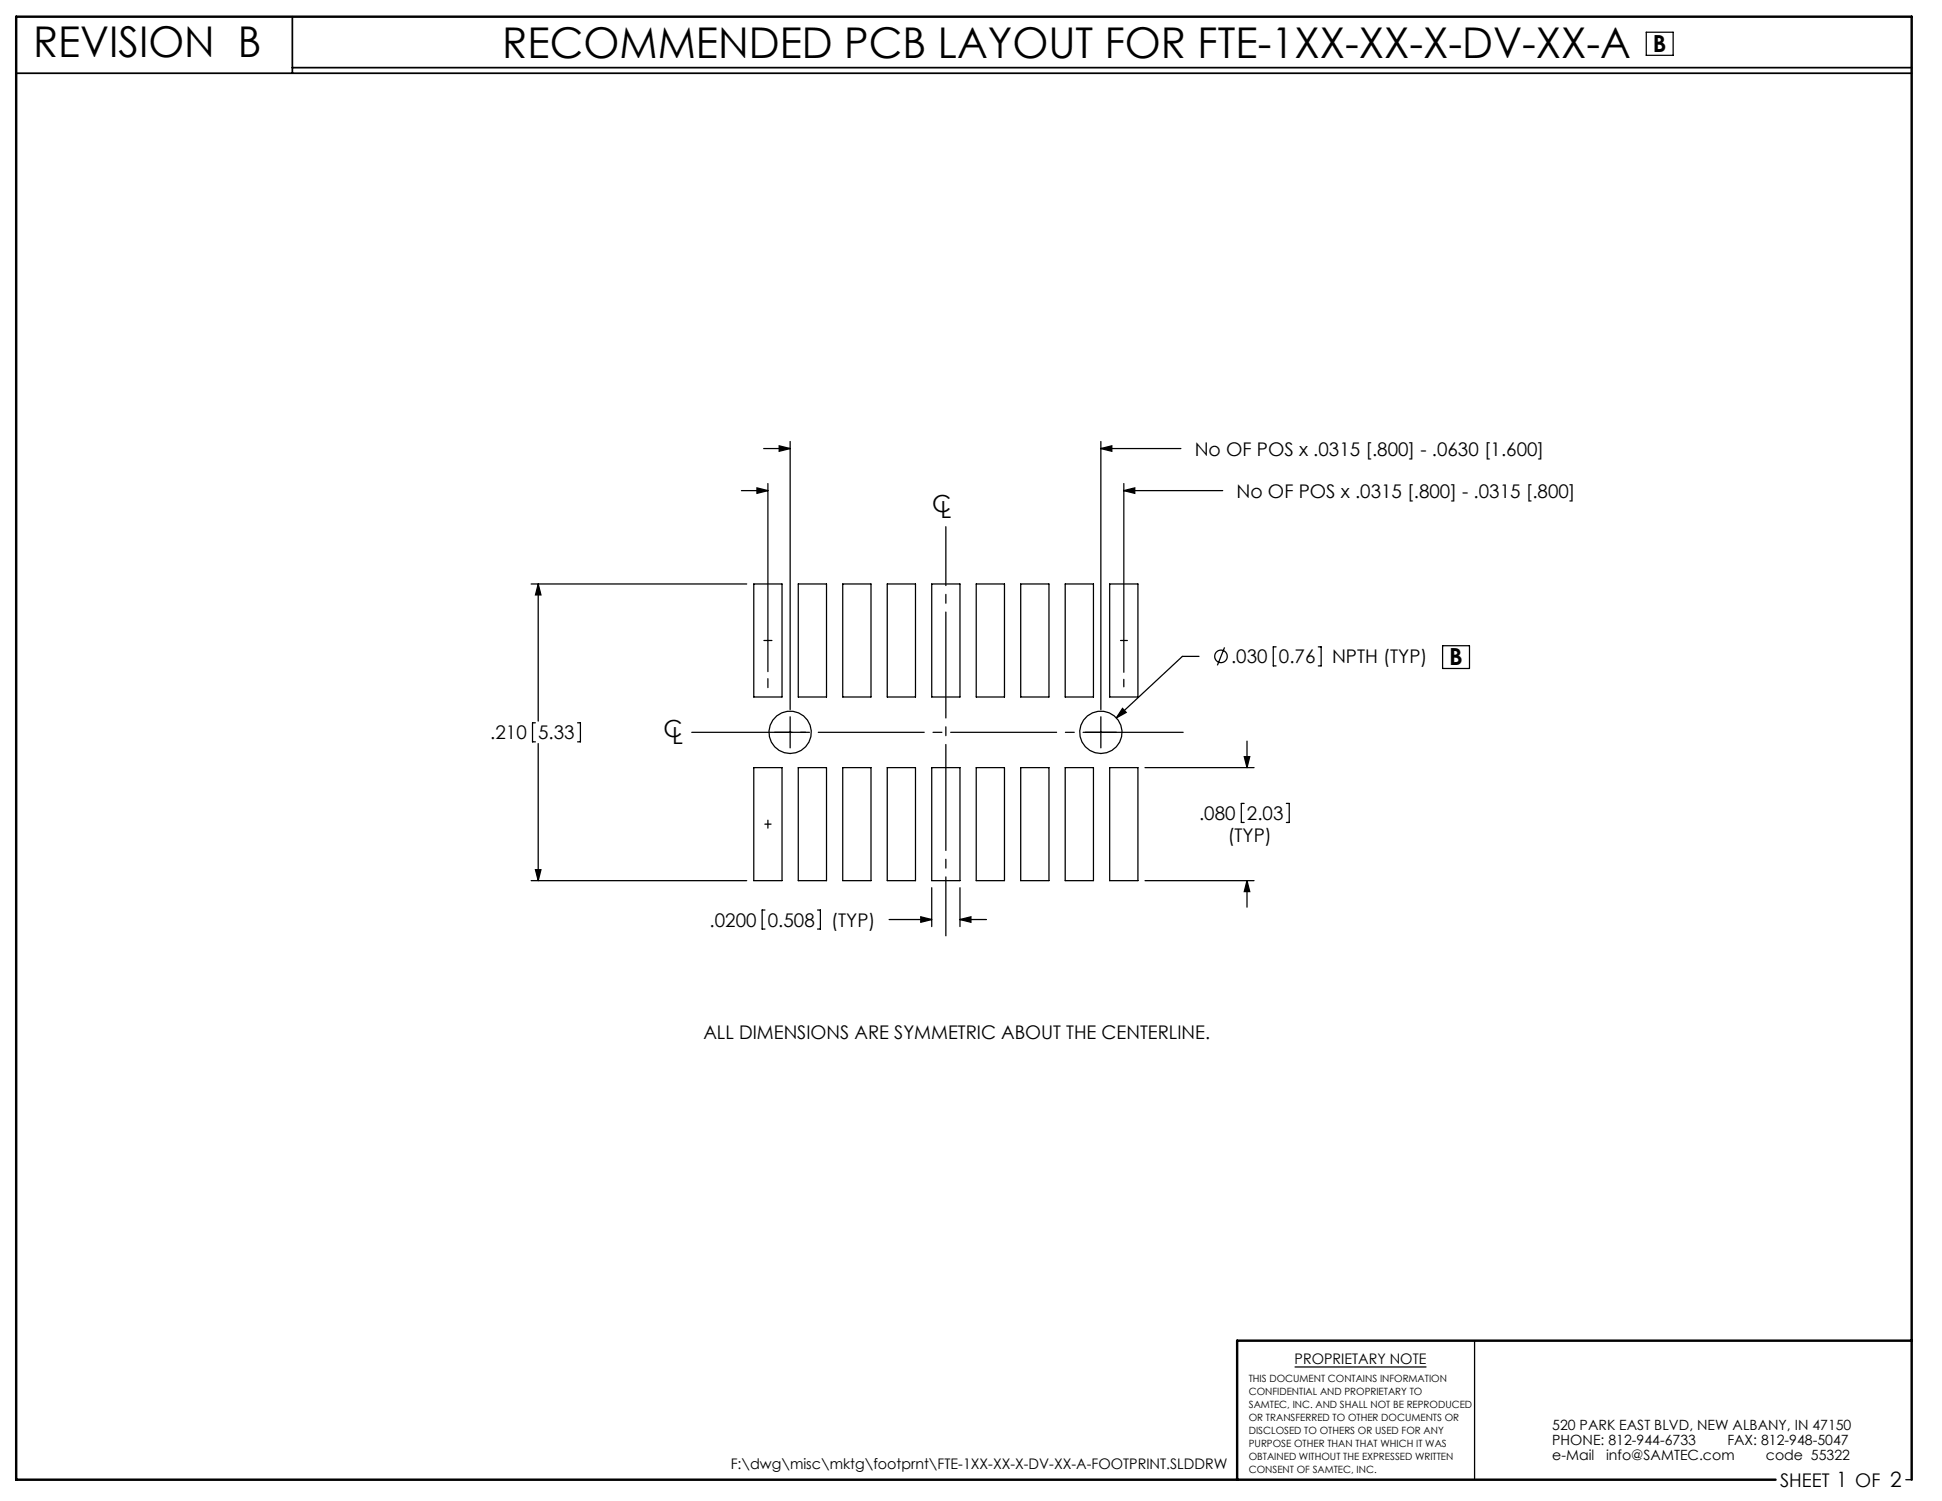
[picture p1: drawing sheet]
<svg xmlns="http://www.w3.org/2000/svg" width="279mm" height="216mm" viewBox="0 0 279 216" stroke-linecap="round" stroke-linejoin="round" font-family="sans-serif">
<g fill="none" stroke="#000" stroke-width=".18">
<path d="M236.8 4.6h3.9v3.4h-3.9zM106.7 70.6h3.8M108.9 70.2l1.6 .4-1.6 .4zM109.9 64.5h3.8M110.5 69.6v27M112.1 64.1l1.6 .4-1.6 .4zM113.7 63.5v38.6M158.4 64.5l1.6-.4v.8zM158.4 63.5v38.6M158.4 64.5h11.5M161.7 70.6l1.6-.4v.8zM161.7 69.6v27.1"/>
<path d="M161.7 70.6h14.2M76.4 84h31M77.4 84l.4 1.6h-.8zM77.4 84v19.7M108.4 84h4.1v16.3h-4.1zM114.8 84h4.1v16.3h-4.1zM121.2 84h4.1v16.3h-4.1zM127.6 84h4.1v16.3h-4.1zM134.1 84h4v16.3h-4zM140.5 84h4v16.3h-4zM146.9 84h4v16.3h-4zM153.3 84h4v16.3h-4z"/>
<path d="M159.7 84h4v16.3h-4zM172.5 94.4h-2.4l-9.5 8.9M176.2 93.1l-1.1 2.6M183.6 93h-.4v2.8h.4M189.7 93h.4v2.8h-.4M207.6 92.9h3.8v3.3h-3.8zM77 104h-.4v2.7h.4M77.4 106.9v19.8M83.1 104h.4v2.7h-.4M108.4 110.4h4.1v16.3h-4.1zM111.4 105.3h4.5M113.7 103.1v4.5"/>
<path d="M114.8 110.4h4.1v16.3h-4.1zM121.2 110.4h4.1v16.3h-4.1zM127.6 110.4h4.1v16.3h-4.1zM134.1 110.4h4v16.3h-4zM140.5 110.4h4v16.3h-4zM146.9 110.4h4v16.3h-4zM153.3 110.4h4v16.3h-4zM156.1 105.3h4.5M158.4 103.1v4.5M159.7 110.4h4v16.3h-4zM161.5 101.9l.5 .6-1.4 .8zM164.7 110.4h15.7"/>
<path d="M179 115.6h-.4v2.7h.4M179 108.8h.8l-.4 1.6zM179.4 106.6v3.8M185.1 115.6h.4v2.7h-.4M76.4 126.7h31M77 125.1h.8l-.4 1.6zM110.1 130.9h-.5v2.7h.5M117.6 130.9h.4v2.7h-.4M127.9 132.3h6.2M132.5 131.9l1.6 .4-1.6 .4zM134.1 127.7v5.6M138.1 132.3l1.6-.4v.8z"/>
<path d="M138.1 127.7v5.6M138.1 132.3h3.8M164.7 126.7h15.7M179.4 126.7l.4 1.5h-.8zM179.4 126.7v3.8M186.3 196.6h18.9M212.2 192.8v20M274.2 212.8h.8"/>
<circle cx="175.7" cy="94.4" r=".9"/>
<circle cx="113.7" cy="105.3" r="3"/>
<circle cx="158.4" cy="105.3" r="3"/>
</g>
<path d="M2.3 10.5h272.7M42.1 2.4v8.1M42.1 9.7h232.9" fill="none" stroke="#000" stroke-width=".25"/>
<path d="M275 192.8h-97v20M255.5 212.8h-253.2v-210.4h272.7v210.4" fill="none" stroke="#000" stroke-width=".35"/>
<path d="M110.5 98.9v-1.3M111.1 92.1h-1.2M161.7 97.7v1.1M162.2 92.1h-1M110.5 118v1.1M110.9 118.5h-.9" fill="none" stroke="#000" stroke-width=".18" stroke-dasharray="15.2 1.3 1.3 1.3"/>
<path d="M136.1 134.6v-58.8" fill="none" stroke="#000" stroke-width=".18" stroke-dasharray="15.2 1.3 1.3 1.3" stroke-dashoffset="6.8"/>
<path d="M99.5 105.3h70.7" fill="none" stroke="#000" stroke-width=".18" stroke-dasharray="15.2 1.3 1.3 1.3" stroke-dashoffset=".8"/>
<path d="M108.9 70.2l1.6 .4-1.6 .4zM161.7 70.6l1.6-.4v.8zM179.4 126.7l.4 1.5h-.8zM179 108.8h.8l-.4 1.6zM77.4 84l.4 1.6h-.8zM77 125.1h.8l-.4 1.6zM161.5 101.9l-.9 1.4 1.4-.8zM132.5 131.9l1.6 .4-1.6 .4zM138.1 132.3l1.6-.4v.8zM112.1 64.1l1.6 .4-1.6 .4zM158.4 64.5l1.6-.4v.8z" fill="#000"/>
<g font-size="6.1">
<text x="4.8" y="8.2">REVISION B</text>
<text x="72.3" y="8.3">RECOMMENDED PCB LAYOUT FOR FTE-1XX-XX-X-DV-XX-A</text>
</g>
<g font-size="3.4">
<text x="237.8" y="7.5">B</text>
<text x="134.1" y="73.6">C</text>
<text x="135.3" y="74.6">L</text>
<text x="208.5" y="95.7">B</text>
<text x="95.5" y="106">C</text>
<text x="96.7" y="107">L</text>
</g>
<g font-size="2.7">
<text x="171.9" y="65.5">No OF POS x .0315 [.800] - .0630 [1.600]</text>
<text x="177.9" y="71.6">No OF POS x .0315 [.800] - .0315 [.800]</text>
<text x="177.1" y="95.4">.030</text>
<text x="184" y="95.4">0.76</text>
<text x="191.6" y="95.4">NPTH (TYP)</text>
<text x="70.5" y="106.4">.210</text>
<text x="77.4" y="106.4">5.33</text>
<text x="172.5" y="118">.080</text>
<text x="179.4" y="118">2.03</text>
<text x="176.6" y="121.2">(TYP)</text>
<text x="102.1" y="133.3">.0200</text>
<text x="110.5" y="133.3">0.508</text>
<text x="119.6" y="133.3">(TYP)</text>
<text x="101.2" y="149.5">ALL DIMENSIONS ARE SYMMETRIC ABOUT THE CENTERLINE.</text>
<text x="256.1" y="213.9">SHEET 1 OF 2</text>
</g>
<g font-size="2.1">
<text x="186.3" y="196.2">PROPRIETARY NOTE</text>
<text x="105.1" y="211.3">F:\dwg\misc\mktg\footprnt\FTE-1XX-XX-X-DV-XX-A-FOOTPRINT.SLDDRW</text>
</g>
<g font-size="2">
<text x="223.3" y="205.7">520 PARK EAST BLVD, NEW ALBANY, IN 47150</text>
<text x="223.3" y="207.8">PHONE: 812-944-6733</text>
<text x="223.3" y="210">e-Mail</text>
<text x="231.1" y="210">info@SAMTEC.com</text>
<text x="248.5" y="207.8">FAX: 812-948-5047</text>
<text x="254.1" y="210">code 55322</text>
</g>
<g font-size="1.4">
<text x="179.7" y="198.8">THIS DOCUMENT CONTAINS INFORMATION</text>
<text x="179.7" y="200.6">CONFIDENTIAL AND PROPRIETARY TO</text>
<text x="179.7" y="202.5">SAMTEC, INC. AND SHALL NOT BE REPRODUCED</text>
<text x="179.7" y="204.4">OR TRANSFERRED TO OTHER DOCUMENTS OR</text>
<text x="179.7" y="206.2">DISCLOSED TO OTHERS OR USED FOR ANY</text>
<text x="179.7" y="208.1">PURPOSE OTHER THAN THAT WHICH IT WAS</text>
<text x="179.7" y="210">OBTAINED WITHOUT THE EXPRESSED WRITTEN</text>
<text x="179.7" y="211.8">CONSENT OF SAMTEC, INC.</text>
</g>
</svg>
